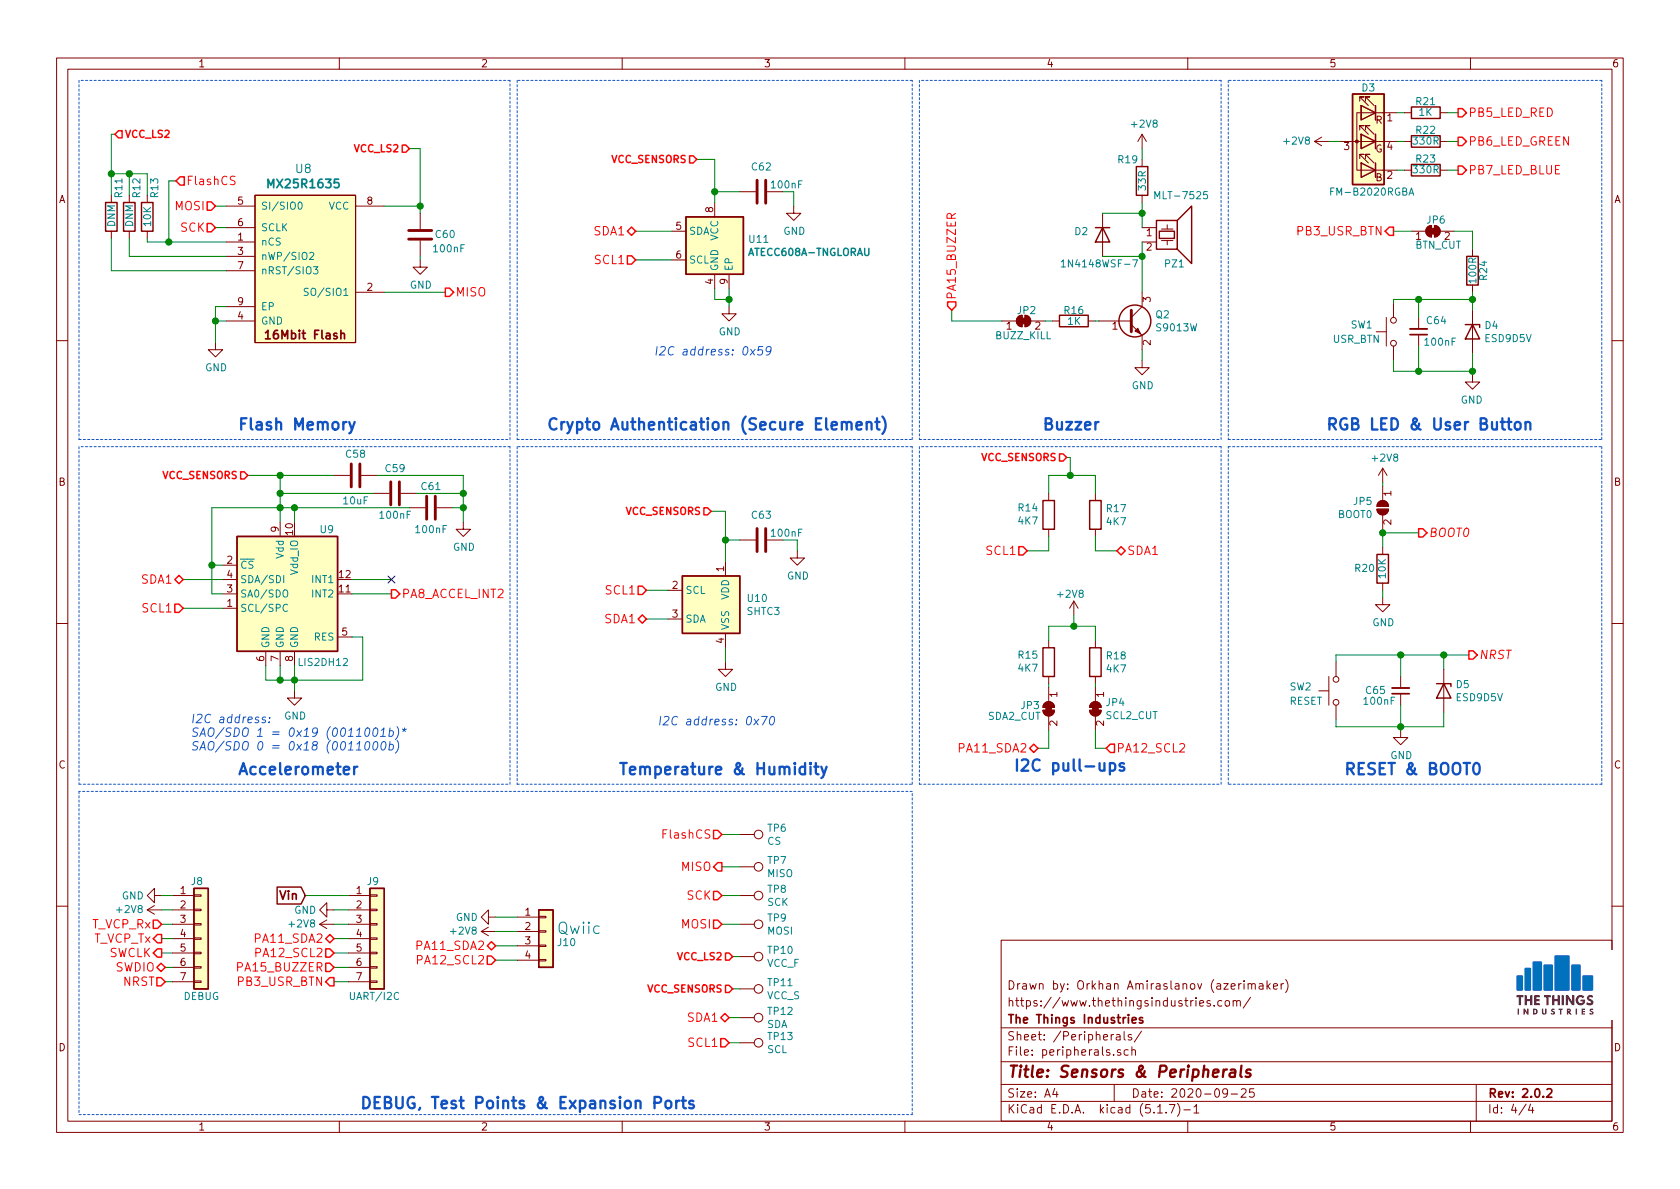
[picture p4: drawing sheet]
EESchema Schematic File Version 4
EELAYER 30 0
EELAYER END
$Descr A4 11693 8268
encoding utf-8
Sheet 4 4
Title "Sensors & Peripherals"
Date "2020-09-25"
Rev "2.0.2"
Comp "The Things Industries"
Comment1 "https://www.thethingsindustries.com/"
Comment2 "Drawn by: Orkhan Amiraslanov (azerimaker)"
Comment3 ""
Comment4 ""
$EndDescr
Text HLabel 1725 3300 0    50   Input ~ 10
VCC_SENSORS
Text HLabel 2850 1025 0    50   Input ~ 10
VCC_LS2
Text HLabel 4950 3550 0    50   Input ~ 10
VCC_SENSORS
$Comp
L node-lib-v1:MX25R1635 U8
U 1 1
P 1775 1425
F 0 "U8" H 2112 1687 59  0000 C CNN
F 1 "MX25R1635" H 2112 1582 59  0000 C CNB
F 2 "node-lib-v1:FLASH_UFDFN-8-MX25R1635F" H 1775 1425 59  0001 C CNN
F 3 "" H 1775 1425 59  0001 C CNN
F 4 "MX25R1635FZUIL0" H 1775 1425 50  0001 C CNN "MPN"
F 5 "https://www.digikey.com/short/zwbqjc" H 1775 1425 50  0001 C CNN "URL"
	1    1775 1425
	1    0    0    -1  
$EndComp
$Comp
L power:GND #PWR078
U 1 1
P 2050 4800
F 0 "#PWR078" H 2050 4550 50  0001 C CNN
F 1 "GND" H 2055 4627 50  0000 C CNN
F 2 "" H 2050 4800 50  0001 C CNN
F 3 "" H 2050 4800 50  0001 C CNN
	1    2050 4800
	1    0    0    -1  
$EndComp
Wire Wire Line
	1850 4625 1850 4725
Wire Wire Line
	1850 4725 1950 4725
Wire Wire Line
	2050 4725 2050 4800
Connection ~ 1950 4725
Wire Wire Line
	1950 4725 2050 4725
Wire Wire Line
	1950 4625 1950 4725
Wire Wire Line
	2050 4625 2050 4725
Connection ~ 2050 4725
Wire Wire Line
	2450 4425 2525 4425
Wire Wire Line
	2525 4425 2525 4725
Wire Wire Line
	2525 4725 2050 4725
$Comp
L Device:C C58
U 1 1
P 2475 3300
F 0 "C58" V 2325 3300 50  0000 C CNN
F 1 "10uF" V 2650 3300 50  0000 C CNN
F 2 "Capacitor_SMD:C_0603_1608Metric" H 2513 3150 50  0001 C CNN
F 3 "~" H 2475 3300 50  0001 C CNN
F 4 "JMK107ABJ106KA-T" V 2475 3300 50  0001 C CNN "MPN"
F 5 "C1608X5R0J106K080AB" H 2475 3300 50  0001 C CNN "DNM_MPN"
F 6 "https://lcsc.com/product-detail/Others_Taiyo-Yuden_JMK107ABJ106KA-T_Taiyo-Yuden-JMK107ABJ106KA-T_C319196.html" H 2475 3300 50  0001 C CNN "URL"
	1    2475 3300
	0    1    1    0   
$EndComp
$Comp
L Device:C C59
U 1 1
P 2750 3425
F 0 "C59" V 2575 3425 50  0000 C CNN
F 1 "100nF" V 2900 3425 50  0000 C CNN
F 2 "Capacitor_SMD:C_0402_1005Metric" H 2788 3275 50  0001 C CNN
F 3 "~" H 2750 3425 50  0001 C CNN
F 4 "CC0402KRX7R7BB104" H 2750 3425 50  0001 C CNN "MPN"
F 5 "https://lcsc.com/product-detail/Multilayer-Ceramic-Capacitors-MLCC-SMD-SMT_YAGEO-CC0402KRX7R7BB104_C60474.html" H 2750 3425 50  0001 C CNN "URL"
	1    2750 3425
	0    1    1    0   
$EndComp
$Comp
L Device:C C61
U 1 1
P 3000 3525
F 0 "C61" V 2850 3525 50  0000 C CNN
F 1 "100nF" V 3150 3525 50  0000 C CNN
F 2 "Capacitor_SMD:C_0402_1005Metric" H 3038 3375 50  0001 C CNN
F 3 "~" H 3000 3525 50  0001 C CNN
F 4 "CC0402KRX7R7BB104" H 3000 3525 50  0001 C CNN "MPN"
F 5 "https://lcsc.com/product-detail/Multilayer-Ceramic-Capacitors-MLCC-SMD-SMT_YAGEO-CC0402KRX7R7BB104_C60474.html" H 3000 3525 50  0001 C CNN "URL"
	1    3000 3525
	0    1    1    0   
$EndComp
Wire Wire Line
	1725 3300 1950 3300
Wire Wire Line
	2325 3300 1950 3300
Connection ~ 1950 3300
Wire Wire Line
	1950 3300 1950 3425
Wire Wire Line
	2600 3425 1950 3425
Connection ~ 1950 3425
Wire Wire Line
	1950 3425 1950 3525
Wire Wire Line
	2850 3525 2050 3525
Connection ~ 1950 3525
Wire Wire Line
	1950 3525 1950 3625
Wire Wire Line
	2050 3625 2050 3525
Connection ~ 2050 3525
Wire Wire Line
	2050 3525 1950 3525
$Comp
L power:GND #PWR082
U 1 1
P 3225 3625
F 0 "#PWR082" H 3225 3375 50  0001 C CNN
F 1 "GND" H 3230 3452 50  0000 C CNN
F 2 "" H 3225 3625 50  0001 C CNN
F 3 "" H 3225 3625 50  0001 C CNN
	1    3225 3625
	1    0    0    -1  
$EndComp
Wire Wire Line
	2625 3300 3225 3300
Wire Wire Line
	3225 3300 3225 3425
Wire Wire Line
	2900 3425 3225 3425
Connection ~ 3225 3425
Wire Wire Line
	3225 3425 3225 3525
Wire Wire Line
	3150 3525 3225 3525
Connection ~ 3225 3525
Wire Wire Line
	3225 3525 3225 3625
Wire Wire Line
	1550 3925 1475 3925
Wire Wire Line
	1475 3925 1475 3525
Wire Wire Line
	1475 3525 1950 3525
Wire Wire Line
	1550 4225 1275 4225
Wire Wire Line
	1550 4025 1275 4025
Wire Wire Line
	2450 4125 2725 4125
Text Notes 1325 5225 0    59   Italic 0
I2C address:\nSAO/SDO 1 = 0x19 (0011001b)*\nSAO/SDO 0 = 0x18 (0011000b)
Wire Wire Line
	1550 4125 1475 4125
Wire Wire Line
	1475 4125 1475 3925
Connection ~ 1475 3925
Wire Notes Line
	550  3100 550  5450
Wire Notes Line
	550  5450 3550 5450
Wire Notes Line
	3550 5450 3550 3100
Wire Notes Line
	3550 3100 550  3100
Text Notes 1650 5400 0    79   ~ 16
Accelerometer
Text HLabel 2725 4125 2    59   Output ~ 0
PA8_ACCEL_INT2
$Comp
L Device:C C60
U 1 1
P 2925 1625
F 0 "C60" H 2750 1625 50  0000 C CNN
F 1 "100nF" H 2725 1725 50  0000 C CNN
F 2 "Capacitor_SMD:C_0402_1005Metric" H 2963 1475 50  0001 C CNN
F 3 "~" H 2925 1625 50  0001 C CNN
F 4 "CC0402KRX7R7BB104" H 2925 1625 50  0001 C CNN "MPN"
F 5 "https://lcsc.com/product-detail/Multilayer-Ceramic-Capacitors-MLCC-SMD-SMT_YAGEO-CC0402KRX7R7BB104_C60474.html" H 2925 1625 50  0001 C CNN "URL"
	1    2925 1625
	-1   0    0    1   
$EndComp
$Comp
L power:GND #PWR081
U 1 1
P 2925 1800
F 0 "#PWR081" H 2925 1550 50  0001 C CNN
F 1 "GND" H 2930 1627 50  0000 C CNN
F 2 "" H 2925 1800 50  0001 C CNN
F 3 "" H 2925 1800 50  0001 C CNN
	1    2925 1800
	1    0    0    -1  
$EndComp
Wire Wire Line
	2925 1775 2925 1800
$Comp
L power:GND #PWR077
U 1 1
P 1500 2375
F 0 "#PWR077" H 1500 2125 50  0001 C CNN
F 1 "GND" H 1505 2202 50  0000 C CNN
F 2 "" H 1500 2375 50  0001 C CNN
F 3 "" H 1500 2375 50  0001 C CNN
	1    1500 2375
	1    0    0    -1  
$EndComp
Wire Wire Line
	2925 1025 2925 1425
Connection ~ 2925 1425
Wire Wire Line
	2925 1425 2925 1475
Wire Wire Line
	1575 2225 1500 2225
Wire Wire Line
	1500 2225 1500 2375
Wire Wire Line
	1575 1425 1500 1425
Wire Wire Line
	1575 1575 1500 1575
$Comp
L Device:R R12
U 1 1
P 900 1500
F 0 "R12" V 950 1625 50  0000 L CNN
F 1 "DNM" V 900 1425 50  0000 L CNN
F 2 "Resistor_SMD:R_0402_1005Metric" V 830 1500 50  0001 C CNN
F 3 "~" H 900 1500 50  0001 C CNN
F 4 "DNM" H 900 1500 50  0001 C CNN "MPN"
F 5 "~" H 900 1500 50  0001 C CNN "URL"
	1    900  1500
	1    0    0    -1  
$EndComp
$Comp
L Device:R R11
U 1 1
P 775 1500
F 0 "R11" V 825 1625 50  0000 L CNN
F 1 "DNM" V 775 1425 50  0000 L CNN
F 2 "Resistor_SMD:R_0402_1005Metric" V 705 1500 50  0001 C CNN
F 3 "~" H 775 1500 50  0001 C CNN
F 4 "DNM" H 775 1500 50  0001 C CNN "MPN"
F 5 "~" H 775 1500 50  0001 C CNN "URL"
	1    775  1500
	1    0    0    -1  
$EndComp
Text HLabel 800  925  2    50   Input ~ 10
VCC_LS2
Wire Wire Line
	775  1200 775  1350
Wire Wire Line
	900  1350 900  1200
Connection ~ 900  1200
Wire Wire Line
	900  1200 775  1200
Wire Wire Line
	1025 1350 1025 1200
Wire Wire Line
	1025 1200 900  1200
Wire Wire Line
	1025 1675 1025 1650
Wire Wire Line
	900  1775 900  1650
Wire Wire Line
	900  1775 1575 1775
Wire Wire Line
	775  1875 775  1650
Wire Wire Line
	775  1875 1575 1875
Text HLabel 1500 1425 0    59   Input ~ 0
MOSI
Text HLabel 1500 1575 0    59   Input ~ 0
SCK
Wire Notes Line
	550  3050 3550 3050
Wire Notes Line
	3550 3050 3550 550 
Wire Notes Line
	3550 550  550  550 
Wire Notes Line
	550  550  550  3050
Text Notes 1650 3000 0    79   ~ 16
Flash Memory
Wire Wire Line
	2675 1425 2925 1425
Text HLabel 3100 2025 2    59   Output ~ 0
MISO
Wire Wire Line
	1575 2125 1500 2125
Wire Wire Line
	1500 2125 1500 2225
Connection ~ 1500 2225
Wire Wire Line
	2850 1025 2925 1025
$Comp
L Device:C C62
U 1 1
P 5300 1325
F 0 "C62" V 5125 1325 50  0000 C CNN
F 1 "100nF" V 5250 1500 50  0000 C CNN
F 2 "Capacitor_SMD:C_0402_1005Metric" H 5338 1175 50  0001 C CNN
F 3 "~" H 5300 1325 50  0001 C CNN
F 4 "CC0402KRX7R7BB104" H 5300 1325 50  0001 C CNN "MPN"
F 5 "https://lcsc.com/product-detail/Multilayer-Ceramic-Capacitors-MLCC-SMD-SMT_YAGEO-CC0402KRX7R7BB104_C60474.html" H 5300 1325 50  0001 C CNN "URL"
	1    5300 1325
	0    1    1    0   
$EndComp
$Comp
L power:GND #PWR086
U 1 1
P 5075 2125
F 0 "#PWR086" H 5075 1875 50  0001 C CNN
F 1 "GND" H 5080 1952 50  0000 C CNN
F 2 "" H 5075 2125 50  0001 C CNN
F 3 "" H 5075 2125 50  0001 C CNN
	1    5075 2125
	1    0    0    -1  
$EndComp
$Comp
L power:GND #PWR087
U 1 1
P 5525 1425
F 0 "#PWR087" H 5525 1175 50  0001 C CNN
F 1 "GND" H 5530 1252 50  0000 C CNN
F 2 "" H 5525 1425 50  0001 C CNN
F 3 "" H 5525 1425 50  0001 C CNN
	1    5525 1425
	1    0    0    -1  
$EndComp
Wire Wire Line
	5075 2000 5075 2075
Wire Wire Line
	4975 2000 4975 2075
Wire Wire Line
	4975 2075 5075 2075
Connection ~ 5075 2075
Wire Wire Line
	5075 2075 5075 2125
Wire Wire Line
	5450 1325 5525 1325
Wire Wire Line
	5525 1325 5525 1425
Wire Wire Line
	4975 1100 4975 1325
Wire Wire Line
	5150 1325 4975 1325
Connection ~ 4975 1325
Wire Wire Line
	4975 1325 4975 1400
$Comp
L Security:ATECC608A-MAHDA U11
U 1 1
P 4975 1700
F 0 "U11" H 4745 1746 50  0000 R CNN
F 1 "ATECC608A-TNGLORAU" H 4745 1655 50  0000 R CNB
F 2 "Package_DFN_QFN:DFN-8-1EP_3x2mm_P0.5mm_EP1.3x1.5mm" H 4975 1700 50  0001 C CNN
F 3 "http://ww1.microchip.com/downloads/en/DeviceDoc/ATECC608A-CryptoAuthentication-Device-Summary-Data-Sheet-DS40001977B.pdf" H 5125 1950 50  0001 C CNN
F 4 "ATECC608A-TNGLORAU-B" H 4975 1700 50  0001 C CNN "MPN"
F 5 "https://www.microchip.com/wwwproducts/en/ATECC608A-TNGLORA" H 4975 1700 50  0001 C CNN "URL"
	1    4975 1700
	-1   0    0    -1  
$EndComp
Wire Notes Line
	3600 550  3600 3050
Wire Notes Line
	3600 3050 6350 3050
Wire Notes Line
	6350 3050 6350 550 
Wire Notes Line
	6350 550  3600 550 
Text Notes 3800 3000 0    79   ~ 16
Crypto Authentication (Secure Element)
Text Notes 9225 3000 0    79   ~ 16
RGB LED & User Button
Text Notes 7250 3000 0    79   ~ 16
Buzzer
$Comp
L Diode:1N4148WS D2
U 1 1
P 7675 1625
F 0 "D2" V 7650 1825 50  0000 R CNN
F 1 "1N4148WSF-7" V 7875 1925 50  0000 R CNN
F 2 "Diode_SMD:D_SOD-323F" H 7675 1450 50  0001 C CNN
F 3 "" H 7675 1625 50  0001 C CNN
F 4 "1N4148WSF-7" V 7675 1625 50  0001 C CNN "MPN"
F 5 "https://lcsc.com/product-detail/Switching-Diode_Diodes-Incorporated-1N4148WSF-7_C119617.html" H 7675 1625 50  0001 C CNN "URL"
	1    7675 1625
	0    -1   1    0   
$EndComp
$Comp
L Transistor_BJT:2SC4213 Q2
U 1 1
P 7850 2225
F 0 "Q2" H 8040 2271 50  0000 L CNN
F 1 "S9013W" H 8040 2180 50  0000 L CNN
F 2 "Package_TO_SOT_SMD:SOT-323_SC-70" H 8050 2150 50  0001 L CIN
F 3 "" H 7850 2225 50  0001 L CNN
F 4 "S9013W" H 7850 2225 50  0001 C CNN "MPN"
F 5 "https://lcsc.com/product-detail/Transistors-NPN-PNP_Changjiang-Electronics-Tech-CJ-S9013W_C37634.html" H 7850 2225 50  0001 C CNN "URL"
	1    7850 2225
	1    0    0    -1  
$EndComp
Wire Wire Line
	7675 1475 7950 1475
Wire Wire Line
	7950 1475 7950 1575
Wire Wire Line
	7675 1775 7950 1775
Wire Wire Line
	7950 1675 7950 1775
Connection ~ 7950 1775
Wire Wire Line
	7950 1775 7950 2025
$Comp
L power:GND #PWR091
U 1 1
P 7950 2500
F 0 "#PWR091" H 7950 2250 50  0001 C CNN
F 1 "GND" H 7955 2327 50  0000 C CNN
F 2 "" H 7950 2500 50  0001 C CNN
F 3 "" H 7950 2500 50  0001 C CNN
	1    7950 2500
	1    0    0    -1  
$EndComp
Wire Wire Line
	7950 2425 7950 2500
Wire Wire Line
	7625 2225 7650 2225
Text HLabel 6625 2150 1    59   Input ~ 0
PA15_BUZZER
Wire Notes Line
	6400 550  6400 3050
Wire Notes Line
	6400 3050 8500 3050
Wire Notes Line
	8500 3050 8500 550 
Wire Notes Line
	8500 550  6400 550 
Wire Notes Line
	8550 550  8550 3050
Wire Notes Line
	8550 3050 11150 3050
Wire Notes Line
	11150 3050 11150 550 
Wire Notes Line
	11150 550  8550 550 
$Comp
L Switch:SW_Push SW1
U 1 1
P 9700 2300
F 0 "SW1" V 9650 2600 50  0000 R CNN
F 1 "USR_BTN" V 9750 2725 50  0000 R CNN
F 2 "node-lib-v1:PushButton_UK-B0234-SP25Y" H 9700 2500 50  0001 C CNN
F 3 "~" H 9700 2500 50  0001 C CNN
F 4 "TS-1187A-C-H-B" H 9700 2300 50  0001 C CNN "MPN"
F 5 "https://lcsc.com/product-detail/Tactile-Switches_XKB-Connectivity-TS-1187A-C-H-B_C528025.html" H 9700 2300 50  0001 C CNN "URL"
	1    9700 2300
	0    -1   1    0   
$EndComp
Text HLabel 9700 1600 0    59   Output ~ 0
PB3_USR_BTN
$Comp
L power:GND #PWR096
U 1 1
P 10250 2600
F 0 "#PWR096" H 10250 2350 50  0001 C CNN
F 1 "GND" H 10255 2427 50  0000 C CNN
F 2 "" H 10250 2600 50  0001 C CNN
F 3 "" H 10250 2600 50  0001 C CNN
	1    10250 2600
	-1   0    0    -1  
$EndComp
Text Notes 4550 2475 0    59   Italic 0
I2C address: 0x59
$Comp
L Sensor_Humidity:SHTC3 U10
U 1 1
P 4950 4200
F 0 "U10" H 5194 4246 50  0000 L CNN
F 1 "SHTC3" H 5194 4155 50  0000 L CNN
F 2 "node-lib-v1:Sensirion_DFN-4-1EP_2x2mm_P1mm_EP0.7x1.6mm" H 5150 3850 50  0001 C CNN
F 3 "https://www.sensirion.com/fileadmin/user_upload/customers/sensirion/Dokumente/0_Datasheets/Humidity/Sensirion_Humidity_Sensors_SHTC3_Datasheet.pdf" H 4650 4650 50  0001 C CNN
F 4 "SHTC3" H 4950 4200 50  0001 C CNN "MPN"
F 5 "https://lcsc.com/product-detail/Temperature-Humidity-Sensors_Sensirion-SHTC3_C194656.html" H 4950 4200 50  0001 C CNN "URL"
	1    4950 4200
	1    0    0    -1  
$EndComp
$Comp
L Device:C C63
U 1 1
P 5300 3750
F 0 "C63" V 5125 3750 50  0000 C CNN
F 1 "100nF" V 5250 3925 50  0000 C CNN
F 2 "Capacitor_SMD:C_0402_1005Metric" H 5338 3600 50  0001 C CNN
F 3 "~" H 5300 3750 50  0001 C CNN
F 4 "CC0402KRX7R7BB104" H 5300 3750 50  0001 C CNN "MPN"
F 5 "https://lcsc.com/product-detail/Multilayer-Ceramic-Capacitors-MLCC-SMD-SMT_YAGEO-CC0402KRX7R7BB104_C60474.html" H 5300 3750 50  0001 C CNN "URL"
	1    5300 3750
	0    1    1    0   
$EndComp
$Comp
L power:GND #PWR088
U 1 1
P 5550 3825
F 0 "#PWR088" H 5550 3575 50  0001 C CNN
F 1 "GND" H 5555 3652 50  0000 C CNN
F 2 "" H 5550 3825 50  0001 C CNN
F 3 "" H 5550 3825 50  0001 C CNN
	1    5550 3825
	1    0    0    -1  
$EndComp
Wire Wire Line
	5450 3750 5550 3750
Wire Wire Line
	5550 3750 5550 3825
Wire Wire Line
	4950 3550 5050 3550
Wire Wire Line
	5050 3550 5050 3750
Wire Wire Line
	5150 3750 5050 3750
Connection ~ 5050 3750
Wire Wire Line
	5050 3750 5050 3900
Wire Wire Line
	4650 4100 4500 4100
Wire Wire Line
	4500 4300 4650 4300
$Comp
L power:GND #PWR085
U 1 1
P 5050 4600
F 0 "#PWR085" H 5050 4350 50  0001 C CNN
F 1 "GND" H 5055 4427 50  0000 C CNN
F 2 "" H 5050 4600 50  0001 C CNN
F 3 "" H 5050 4600 50  0001 C CNN
	1    5050 4600
	1    0    0    -1  
$EndComp
Wire Wire Line
	5050 4500 5050 4600
Text Notes 4300 5400 0    79   ~ 16
Temperature & Humidity
Text Notes 4575 5050 0    59   Italic 0
I2C address: 0x70
Wire Notes Line
	3600 5450 6350 5450
Wire Notes Line
	6350 5450 6350 3100
Wire Notes Line
	6350 3100 3600 3100
Wire Notes Line
	3600 3100 3600 5450
Wire Wire Line
	4425 1800 4675 1800
Wire Wire Line
	4850 1100 4975 1100
Wire Wire Line
	4425 1600 4675 1600
Wire Wire Line
	7625 5200 7700 5200
Wire Wire Line
	7625 5075 7625 5200
Wire Wire Line
	7300 5200 7225 5200
Wire Wire Line
	7300 5075 7300 5200
Wire Wire Line
	7625 3725 7625 3825
Wire Wire Line
	7300 3725 7300 3825
Connection ~ 7450 3300
Wire Wire Line
	7300 3300 7300 3425
Wire Wire Line
	7450 3300 7300 3300
Wire Wire Line
	7625 3300 7625 3425
Wire Wire Line
	7450 3300 7625 3300
Wire Wire Line
	7450 3175 7450 3300
Wire Wire Line
	7425 3175 7450 3175
Text Notes 7050 5375 0    79   ~ 16
I2C pull-ups
Text HLabel 7425 3175 0    50   Input ~ 10
VCC_SENSORS
$Comp
L Device:R R17
U 1 1
P 7625 3575
F 0 "R17" H 7695 3621 50  0000 L CNN
F 1 "4K7" H 7695 3530 50  0000 L CNN
F 2 "Resistor_SMD:R_0402_1005Metric" V 7555 3575 50  0001 C CNN
F 3 "~" H 7625 3575 50  0001 C CNN
F 4 "AC0402FR-074K7L" H 7625 3575 50  0001 C CNN "MPN"
F 5 "https://lcsc.com/product-detail/Chip-Resistor-Surface-Mount_YAGEO-AC0402FR-074K7L_C174364.html" H 7625 3575 50  0001 C CNN "URL"
	1    7625 3575
	1    0    0    -1  
$EndComp
$Comp
L Device:R R14
U 1 1
P 7300 3575
F 0 "R14" H 7231 3529 50  0000 R CNN
F 1 "4K7" H 7231 3620 50  0000 R CNN
F 2 "Resistor_SMD:R_0402_1005Metric" V 7230 3575 50  0001 C CNN
F 3 "~" H 7300 3575 50  0001 C CNN
F 4 "AC0402FR-074K7L" H 7300 3575 50  0001 C CNN "MPN"
F 5 "https://lcsc.com/product-detail/Chip-Resistor-Surface-Mount_YAGEO-AC0402FR-074K7L_C174364.html" H 7300 3575 50  0001 C CNN "URL"
	1    7300 3575
	1    0    0    1   
$EndComp
Text Notes 2500 7725 0    79   ~ 16
DEBUG, Test Points & Expansion Ports
Text HLabel 1225 1250 2    59   Input ~ 0
FlashCS
$Comp
L Device:R R13
U 1 1
P 1025 1500
F 0 "R13" V 1075 1625 50  0000 L CNN
F 1 "10K" V 1025 1425 50  0000 L CNN
F 2 "Resistor_SMD:R_0402_1005Metric" V 955 1500 50  0001 C CNN
F 3 "~" H 1025 1500 50  0001 C CNN
F 4 "AC0402JR-0710KL" H 1025 1500 50  0001 C CNN "MPN"
F 5 "https://lcsc.com/product-detail/Chip-Resistor-Surface-Mount_YAGEO-AC0402JR-0710KL_C144731.html" H 1025 1500 50  0001 C CNN "URL"
	1    1025 1500
	1    0    0    -1  
$EndComp
Wire Wire Line
	2325 6525 2425 6525
$Comp
L Device:R R?
U 1 1
P 9625 3950
AR Path="/5EA70AC3/5F55B9BC" Ref="R?"  Part="1" 
AR Path="/5EB1DE63/5F55B9BC" Ref="R20"  Part="1" 
F 0 "R20" H 9750 3950 50  0000 C CNN
F 1 "10K" V 9625 3950 50  0000 C CNN
F 2 "Inductor_SMD:L_0402_1005Metric" V 9555 3950 50  0001 C CNN
F 3 "~" H 9625 3950 50  0001 C CNN
F 4 "AC0402JR-0710KL" H 9625 3950 50  0001 C CNN "MPN"
F 5 "https://lcsc.com/product-detail/Chip-Resistor-Surface-Mount_YAGEO-AC0402JR-0710KL_C144731.html" H 9625 3950 50  0001 C CNN "URL"
	1    9625 3950
	-1   0    0    1   
$EndComp
Wire Wire Line
	9625 3700 9875 3700
$Comp
L power:GND #PWR?
U 1 1
P 9625 4150
AR Path="/5EA70AC3/5F55B9C6" Ref="#PWR?"  Part="1" 
AR Path="/5EB1DE63/5F55B9C6" Ref="#PWR094"  Part="1" 
F 0 "#PWR094" H 9625 3900 50  0001 C CNN
F 1 "GND" H 9630 3977 50  0000 C CNN
F 2 "" H 9625 4150 50  0001 C CNN
F 3 "" H 9625 4150 50  0001 C CNN
	1    9625 4150
	1    0    0    -1  
$EndComp
Wire Wire Line
	9625 4100 9625 4150
$Comp
L power:GND #PWR?
U 1 1
P 9750 5075
AR Path="/5EA70AC3/5F55B9CD" Ref="#PWR?"  Part="1" 
AR Path="/5EB1DE63/5F55B9CD" Ref="#PWR095"  Part="1" 
F 0 "#PWR095" H 9750 4825 50  0001 C CNN
F 1 "GND" H 9755 4902 50  0000 C CNN
F 2 "" H 9750 5075 50  0001 C CNN
F 3 "" H 9750 5075 50  0001 C CNN
	1    9750 5075
	1    0    0    -1  
$EndComp
Wire Wire Line
	10050 4950 10050 5050
Wire Wire Line
	9750 5050 9750 5075
Wire Wire Line
	9750 4900 9750 5050
Wire Wire Line
	9750 4700 9750 4550
Wire Wire Line
	9750 4550 10050 4550
Connection ~ 10050 4550
Text Notes 9350 5400 0    79   ~ 16
RESET & BOOT0
$Comp
L Device:C_Small C?
U 1 1
P 9750 4800
AR Path="/5EA70AC3/5F55B9DD" Ref="C?"  Part="1" 
AR Path="/5EB1DE63/5F55B9DD" Ref="C65"  Part="1" 
F 0 "C65" H 9575 4800 50  0000 C CNN
F 1 "100nF" H 9600 4875 50  0000 C CNN
F 2 "Capacitor_SMD:C_0402_1005Metric" H 9750 4800 50  0001 C CNN
F 3 "~" H 9750 4800 50  0001 C CNN
F 4 "CC0402KRX7R7BB104" H 9750 4800 50  0001 C CNN "MPN"
F 5 "https://lcsc.com/product-detail/Multilayer-Ceramic-Capacitors-MLCC-SMD-SMT_YAGEO-CC0402KRX7R7BB104_C60474.html" H 9750 4800 50  0001 C CNN "URL"
	1    9750 4800
	1    0    0    1   
$EndComp
$Comp
L Switch:SW_Push SW?
U 1 1
P 9300 4800
AR Path="/5EA70AC3/5F55B9E4" Ref="SW?"  Part="1" 
AR Path="/5EB1DE63/5F55B9E4" Ref="SW2"  Part="1" 
F 0 "SW2" V 9325 5125 50  0000 R CNN
F 1 "RESET" V 9225 5125 50  0000 R CNN
F 2 "node-lib-v1:SW_SPST_SKSHABE010" H 9300 5000 50  0001 C CNN
F 3 "~" H 9300 5000 50  0001 C CNN
F 4 "SKSHABE010" V 9300 4800 50  0001 C CNN "MPN"
F 5 "https://lcsc.com/product-detail/Tactile-Switches_ALPS-Electric-SKSHABE010_C255507.html" H 9300 4800 50  0001 C CNN "URL"
	1    9300 4800
	0    -1   -1   0   
$EndComp
Wire Wire Line
	9300 4600 9300 4550
Wire Wire Line
	9300 4550 9750 4550
Connection ~ 9750 4550
Wire Wire Line
	9300 5000 9300 5050
Wire Wire Line
	9300 5050 9750 5050
Connection ~ 9750 5050
Wire Wire Line
	9750 5050 10050 5050
Text HLabel 10225 4550 2    59   Output Italic 0
NRST
Wire Wire Line
	10225 4550 10050 4550
Wire Wire Line
	10050 4650 10050 4550
Text HLabel 9875 3700 2    59   Output Italic 0
BOOT0
$Comp
L Jumper:SolderJumper_2_Open JP?
U 1 1
P 9625 3525
AR Path="/5EA70AC3/5F563D3C" Ref="JP?"  Part="1" 
AR Path="/5EB1DE63/5F563D3C" Ref="JP5"  Part="1" 
F 0 "JP5" V 9579 3593 50  0000 L CNN
F 1 "BOOT0" V 9670 3593 50  0000 L CNN
F 2 "Connector_PinHeader_1.27mm:PinHeader_1x02_P1.27mm_Vertical" H 9625 3525 50  0001 C CNN
F 3 "~" H 9625 3525 50  0001 C CNN
F 4 "~" H 9625 3525 50  0001 C CNN "MPN"
F 5 "~" H 9625 3525 50  0001 C CNN "URL"
	1    9625 3525
	0    -1   1    0   
$EndComp
Wire Wire Line
	9625 3700 9625 3800
$Comp
L power:+2V8 #PWR093
U 1 1
P 9625 3350
F 0 "#PWR093" H 9625 3200 50  0001 C CNN
F 1 "+2V8" H 9640 3523 50  0000 C CNN
F 2 "" H 9625 3350 50  0001 C CNN
F 3 "" H 9625 3350 50  0001 C CNN
	1    9625 3350
	1    0    0    -1  
$EndComp
Wire Wire Line
	9625 3350 9625 3375
Wire Wire Line
	9625 3675 9625 3700
Connection ~ 9625 3700
Wire Notes Line
	6400 3100 6400 5450
Wire Notes Line
	6400 5450 8500 5450
Wire Notes Line
	8500 5450 8500 3100
Wire Notes Line
	8500 3100 6400 3100
Wire Notes Line
	11150 3100 11150 5450
Wire Notes Line
	11150 5450 8550 5450
Wire Notes Line
	8550 5450 8550 3100
Wire Notes Line
	8550 3100 11150 3100
$Comp
L power:+2V8 #PWR090
U 1 1
P 7950 1025
F 0 "#PWR090" H 7950 875 50  0001 C CNN
F 1 "+2V8" H 7965 1198 50  0000 C CNN
F 2 "" H 7950 1025 50  0001 C CNN
F 3 "" H 7950 1025 50  0001 C CNN
	1    7950 1025
	1    0    0    -1  
$EndComp
$Comp
L power:+2V8 #PWR076
U 1 1
P 1125 6325
F 0 "#PWR076" H 1125 6175 50  0001 C CNN
F 1 "+2V8" V 1125 6550 50  0000 C CNN
F 2 "" H 1125 6325 50  0001 C CNN
F 3 "" H 1125 6325 50  0001 C CNN
	1    1125 6325
	0    -1   -1   0   
$EndComp
Text HLabel 1125 6525 0    59   Output ~ 0
T_VCP_Tx
Text HLabel 1125 6425 0    59   Input ~ 0
T_VCP_Rx
Wire Notes Line
	550  5500 550  7750
Wire Notes Line
	550  7750 6350 7750
Wire Notes Line
	6350 7750 6350 5500
Wire Notes Line
	6350 5500 550  5500
Wire Wire Line
	2425 6625 2325 6625
$Comp
L power:GND #PWR083
U 1 1
P 3450 6375
F 0 "#PWR083" H 3450 6125 50  0001 C CNN
F 1 "GND" V 3450 6175 50  0000 C CNN
F 2 "" H 3450 6375 50  0001 C CNN
F 3 "" H 3450 6375 50  0001 C CNN
	1    3450 6375
	0    1    1    0   
$EndComp
Wire Wire Line
	3450 6675 3600 6675
Wire Wire Line
	3600 6575 3450 6575
Wire Wire Line
	3450 6375 3600 6375
$Comp
L Device:R R19
U 1 1
P 7950 1250
F 0 "R19" H 7850 1400 50  0000 C CNN
F 1 "33R" V 7950 1250 50  0000 C CNN
F 2 "Resistor_SMD:R_0402_1005Metric" V 7880 1250 50  0001 C CNN
F 3 "~" H 7950 1250 50  0001 C CNN
F 4 "AC0402JR-0733RL" H 7950 1250 50  0001 C CNN "MPN"
F 5 "https://lcsc.com/product-detail/_AC0402JR-0733RL_C144713.html" H 7950 1250 50  0001 C CNN "URL"
	1    7950 1250
	1    0    0    -1  
$EndComp
Wire Wire Line
	7950 1400 7950 1475
Connection ~ 7950 1475
Wire Wire Line
	7950 1100 7950 1025
$Comp
L Device:Speaker_Crystal PZ1
U 1 1
P 8150 1575
F 0 "PZ1" H 8100 1325 50  0000 L CNN
F 1 "MLT-7525" H 8025 1800 50  0000 L CNN
F 2 "node-lib-v1:Buzzer_MLT-7525" H 8115 1525 50  0001 C CNN
F 3 "~" H 8115 1525 50  0001 C CNN
F 4 "MLT-7525" H 8150 1575 50  0001 C CNN "MPN"
F 5 "https://lcsc.com/product-detail/Buzzers_Jiangsu-Huaneng-Elec-MLT-7525_C95299.html" H 8150 1575 50  0001 C CNN "URL"
	1    8150 1575
	1    0    0    -1  
$EndComp
$Comp
L Device:R R24
U 1 1
P 10250 1875
F 0 "R24" V 10325 1950 50  0000 R CNN
F 1 "100R" V 10250 1975 50  0000 R CNN
F 2 "Resistor_SMD:R_0402_1005Metric" V 10180 1875 50  0001 C CNN
F 3 "~" H 10250 1875 50  0001 C CNN
F 4 "RC0402FR-07100RL" H 10250 1875 50  0001 C CNN "MPN"
F 5 "https://lcsc.com/product-detail/Chip-Resistor-Surface-Mount_YAGEO-RC0402FR-07100RL_C106232.html" H 10250 1875 50  0001 C CNN "URL"
	1    10250 1875
	1    0    0    -1  
$EndComp
$Comp
L Device:C_Small C?
U 1 1
P 9875 2300
AR Path="/5EA70AC3/5F6EDA32" Ref="C?"  Part="1" 
AR Path="/5EB1DE63/5F6EDA32" Ref="C64"  Part="1" 
F 0 "C64" H 9750 2225 50  0000 C CNN
F 1 "100nF" H 9725 2375 50  0000 C CNN
F 2 "Capacitor_SMD:C_0402_1005Metric" H 9875 2300 50  0001 C CNN
F 3 "~" H 9875 2300 50  0001 C CNN
F 4 "CC0402KRX7R7BB104" H 9875 2300 50  0001 C CNN "MPN"
F 5 "https://lcsc.com/product-detail/Multilayer-Ceramic-Capacitors-MLCC-SMD-SMT_YAGEO-CC0402KRX7R7BB104_C60474.html" H 9875 2300 50  0001 C CNN "URL"
	1    9875 2300
	-1   0    0    1   
$EndComp
Wire Wire Line
	800  925  775  925 
Wire Wire Line
	775  925  775  1200
Connection ~ 775  1200
Wire Wire Line
	1025 1675 1175 1675
Wire Wire Line
	1225 1250 1175 1250
Wire Wire Line
	1175 1250 1175 1675
Connection ~ 1175 1675
Wire Wire Line
	1175 1675 1575 1675
$Comp
L Device:R R16
U 1 1
P 7475 2225
F 0 "R16" V 7400 2300 50  0000 R CNN
F 1 "1K" V 7475 2275 50  0000 R CNN
F 2 "Resistor_SMD:R_0402_1005Metric" V 7405 2225 50  0001 C CNN
F 3 "~" H 7475 2225 50  0001 C CNN
F 4 "RC0402FR-071KL" H 7475 2225 50  0001 C CNN "MPN"
F 5 "https://lcsc.com/product-detail/Chip-Resistor-Surface-Mount_1KR-1001-1_C106235.html" H 7475 2225 50  0001 C CNN "URL"
	1    7475 2225
	0    -1   1    0   
$EndComp
Text HLabel 4850 1100 0    50   Input ~ 10
VCC_SENSORS
Text HLabel 3450 6675 0    59   Input ~ 0
PA12_SCL2
Text HLabel 3450 6575 0    59   BiDi ~ 0
PA11_SDA2
Text HLabel 4500 4300 0    59   BiDi ~ 0
SDA1
Text HLabel 4500 4100 0    59   Input ~ 0
SCL1
Text HLabel 7225 5200 0    59   BiDi ~ 0
PA11_SDA2
Text HLabel 7700 5200 2    59   Input ~ 0
PA12_SCL2
Text HLabel 1275 4225 0    59   Input ~ 0
SCL1
Text HLabel 1275 4025 0    59   BiDi ~ 0
SDA1
Text HLabel 4425 1600 0    59   BiDi ~ 0
SDA1
Text HLabel 4425 1800 0    59   Input ~ 0
SCL1
$Comp
L Jumper:SolderJumper_2_Bridged JP3
U 1 1
P 7300 4925
F 0 "JP3" V 7275 4725 50  0000 L CNN
F 1 "SDA2_CUT" V 7350 4500 50  0000 L CNN
F 2 "Jumper:SolderJumper-2_P1.3mm_Bridged2Bar_RoundedPad1.0x1.5mm" H 7300 4925 50  0001 C CNN
F 3 "~" H 7300 4925 50  0001 C CNN
F 4 "~" H 7300 4925 50  0001 C CNN "MPN"
F 5 "~" H 7300 4925 50  0001 C CNN "URL"
	1    7300 4925
	0    1    1    0   
$EndComp
$Comp
L Jumper:SolderJumper_2_Bridged JP4
U 1 1
P 7625 4925
F 0 "JP4" V 7579 4993 50  0000 L CNN
F 1 "SCL2_CUT" V 7670 4993 50  0000 L CNN
F 2 "Jumper:SolderJumper-2_P1.3mm_Bridged2Bar_RoundedPad1.0x1.5mm" H 7625 4925 50  0001 C CNN
F 3 "~" H 7625 4925 50  0001 C CNN
F 4 "~" H 7625 4925 50  0001 C CNN "MPN"
F 5 "~" H 7625 4925 50  0001 C CNN "URL"
	1    7625 4925
	0    1    1    0   
$EndComp
Wire Wire Line
	7475 4350 7625 4350
Wire Wire Line
	7475 4350 7300 4350
Connection ~ 7475 4350
Text HLabel 7150 3825 0    59   Input ~ 0
SCL1
Text HLabel 7775 3825 2    59   BiDi ~ 0
SDA1
$Comp
L Device:R R15
U 1 1
P 7300 4600
F 0 "R15" H 7231 4554 50  0000 R CNN
F 1 "4K7" H 7231 4645 50  0000 R CNN
F 2 "Resistor_SMD:R_0402_1005Metric" V 7230 4600 50  0001 C CNN
F 3 "~" H 7300 4600 50  0001 C CNN
F 4 "AC0402FR-074K7L" H 7300 4600 50  0001 C CNN "MPN"
F 5 "https://lcsc.com/product-detail/Chip-Resistor-Surface-Mount_YAGEO-AC0402FR-074K7L_C174364.html" H 7300 4600 50  0001 C CNN "URL"
	1    7300 4600
	1    0    0    1   
$EndComp
$Comp
L Device:R R18
U 1 1
P 7625 4600
F 0 "R18" H 7695 4646 50  0000 L CNN
F 1 "4K7" H 7695 4555 50  0000 L CNN
F 2 "Resistor_SMD:R_0402_1005Metric" V 7555 4600 50  0001 C CNN
F 3 "~" H 7625 4600 50  0001 C CNN
F 4 "AC0402FR-074K7L" H 7625 4600 50  0001 C CNN "MPN"
F 5 "https://lcsc.com/product-detail/Chip-Resistor-Surface-Mount_YAGEO-AC0402FR-074K7L_C174364.html" H 7625 4600 50  0001 C CNN "URL"
	1    7625 4600
	1    0    0    -1  
$EndComp
$Comp
L Device:R R22
U 1 1
P 9925 975
F 0 "R22" V 10000 1050 50  0000 R CNN
F 1 "330R" V 9925 1075 50  0000 R CNN
F 2 "Resistor_SMD:R_0402_1005Metric" V 9855 975 50  0001 C CNN
F 3 "~" H 9925 975 50  0001 C CNN
F 4 "AC0402FR-07330RL" H 9925 975 50  0001 C CNN "MPN"
F 5 "https://lcsc.com/product-detail/Chip-Resistor-Surface-Mount_YAGEO-AC0402FR-07330RL_C226996.html" H 9925 975 50  0001 C CNN "URL"
	1    9925 975 
	0    1    -1   0   
$EndComp
$Comp
L power:+2V8 #PWR092
U 1 1
P 9250 975
F 0 "#PWR092" H 9250 825 50  0001 C CNN
F 1 "+2V8" V 9250 1200 50  0000 C CNN
F 2 "" H 9250 975 50  0001 C CNN
F 3 "" H 9250 975 50  0001 C CNN
	1    9250 975 
	0    -1   -1   0   
$EndComp
$Comp
L Device:R R21
U 1 1
P 9925 775
F 0 "R21" V 10000 850 50  0000 R CNN
F 1 "1K" V 9925 825 50  0000 R CNN
F 2 "Resistor_SMD:R_0402_1005Metric" V 9855 775 50  0001 C CNN
F 3 "~" H 9925 775 50  0001 C CNN
F 4 "RC0402FR-071KL" H 9925 775 50  0001 C CNN "MPN"
F 5 "https://lcsc.com/product-detail/Chip-Resistor-Surface-Mount_1KR-1001-1_C106235.html" H 9925 775 50  0001 C CNN "URL"
	1    9925 775 
	0    1    -1   0   
$EndComp
$Comp
L node-lib-v1:FM-B2020RGBA D3
U 1 1
P 9525 975
F 0 "D3" H 9525 1350 50  0000 C CNN
F 1 "FM-B2020RGBA" H 9500 625 50  0000 C CNN
F 2 "LED_SMD:LED_Cree-PLCC4_2x2mm_CW" H 9525 925 50  0001 C CNN
F 3 "~" H 9525 925 50  0001 C CNN
F 4 "FM-B2020RGBA-HG" H 9525 975 50  0001 C CNN "MPN"
F 5 "https://lcsc.com/product-detail/Light-Emitting-Diodes-LED_Foshan-NationStar-Optoelectronics-FM-B2020RGBA-HG_C108793.html" H 9525 975 50  0001 C CNN "URL"
	1    9525 975 
	-1   0    0    -1  
$EndComp
$Comp
L Device:R R23
U 1 1
P 9925 1175
F 0 "R23" V 10000 1250 50  0000 R CNN
F 1 "330R" V 9925 1275 50  0000 R CNN
F 2 "Resistor_SMD:R_0402_1005Metric" V 9855 1175 50  0001 C CNN
F 3 "~" H 9925 1175 50  0001 C CNN
F 4 "AC0402FR-07330RL" H 9925 1175 50  0001 C CNN "MPN"
F 5 "https://lcsc.com/product-detail/Chip-Resistor-Surface-Mount_YAGEO-AC0402FR-07330RL_C226996.html" H 9925 1175 50  0001 C CNN "URL"
	1    9925 1175
	0    1    -1   0   
$EndComp
Wire Wire Line
	9250 975  9325 975 
Wire Wire Line
	9725 775  9775 775 
Wire Wire Line
	9775 975  9725 975 
Wire Wire Line
	9725 1175 9775 1175
Text HLabel 10150 775  2    59   Output ~ 0
PB5_LED_RED
Wire Wire Line
	10075 775  10150 775 
Text HLabel 10150 975  2    59   Output ~ 0
PB6_LED_GREEN
Wire Wire Line
	10150 975  10075 975 
Wire Wire Line
	10075 1175 10150 1175
Wire Wire Line
	7150 3825 7300 3825
Wire Wire Line
	7625 3825 7775 3825
$Comp
L Jumper:SolderJumper_2_Bridged JP6
U 1 1
P 9975 1600
F 0 "JP6" H 9925 1525 50  0000 L CNN
F 1 "BTN_CUT" H 9850 1700 50  0000 L CNN
F 2 "Jumper:SolderJumper-2_P1.3mm_Bridged2Bar_RoundedPad1.0x1.5mm" H 9975 1600 50  0001 C CNN
F 3 "~" H 9975 1600 50  0001 C CNN
F 4 "~" H 9975 1600 50  0001 C CNN "MPN"
F 5 "~" H 9975 1600 50  0001 C CNN "URL"
	1    9975 1600
	1    0    0    1   
$EndComp
Wire Wire Line
	9700 2500 9700 2575
$Comp
L Jumper:SolderJumper_2_Bridged JP2
U 1 1
P 7125 2225
F 0 "JP2" H 7075 2300 50  0000 L CNN
F 1 "BUZZ_KILL" H 6925 2125 50  0000 L CNN
F 2 "Jumper:SolderJumper-2_P1.3mm_Bridged2Bar_RoundedPad1.0x1.5mm" H 7125 2225 50  0001 C CNN
F 3 "~" H 7125 2225 50  0001 C CNN
F 4 "~" H 7125 2225 50  0001 C CNN "MPN"
F 5 "~" H 7125 2225 50  0001 C CNN "URL"
	1    7125 2225
	1    0    0    -1  
$EndComp
Wire Wire Line
	6625 2150 6625 2225
Wire Wire Line
	7275 2225 7325 2225
Wire Wire Line
	7300 4350 7300 4450
Wire Wire Line
	7625 4350 7625 4450
Wire Wire Line
	7625 4750 7625 4775
Wire Wire Line
	7300 4750 7300 4775
Wire Wire Line
	2675 2025 3100 2025
Text HLabel 5025 6025 0    59   Output ~ 0
MISO
Text HLabel 5025 6225 0    59   Input ~ 0
SCK
Text HLabel 5025 6425 0    59   Input ~ 0
MOSI
Text HLabel 5100 6875 0    50   Input ~ 10
VCC_SENSORS
Wire Wire Line
	5100 6875 5150 6875
Wire Wire Line
	5150 6650 5100 6650
Wire Wire Line
	5025 6425 5150 6425
Wire Wire Line
	5150 6225 5025 6225
Wire Wire Line
	5025 6025 5150 6025
Text HLabel 1125 6625 0    59   Output ~ 0
SWCLK
Text HLabel 1150 6725 0    59   BiDi ~ 0
SWDIO
Text HLabel 1150 6825 0    59   Input ~ 0
NRST
Wire Wire Line
	1125 6225 1200 6225
Wire Wire Line
	1200 6425 1125 6425
Wire Wire Line
	1125 6625 1200 6625
Wire Wire Line
	1200 6325 1125 6325
Wire Wire Line
	1150 6725 1200 6725
Wire Wire Line
	1150 6825 1200 6825
$Comp
L power:GND #PWR075
U 1 1
P 1125 6225
F 0 "#PWR075" H 1125 5975 50  0001 C CNN
F 1 "GND" V 1125 6025 50  0000 C CNN
F 2 "" H 1125 6225 50  0001 C CNN
F 3 "" H 1125 6225 50  0001 C CNN
	1    1125 6225
	0    1    1    0   
$EndComp
Wire Wire Line
	10250 2075 10250 2150
Wire Wire Line
	9700 2075 9700 2100
Wire Wire Line
	10250 2075 9875 2075
Wire Wire Line
	9875 2200 9875 2075
Connection ~ 9875 2075
Wire Wire Line
	9875 2075 9700 2075
Wire Wire Line
	9875 2400 9875 2575
Connection ~ 9875 2575
Wire Wire Line
	9875 2575 9700 2575
Wire Wire Line
	10250 2450 10250 2575
Connection ~ 10250 2575
Wire Wire Line
	10250 2575 9875 2575
Wire Wire Line
	10250 2575 10250 2600
Wire Wire Line
	2450 4025 2725 4025
NoConn ~ 2725 4025
$Comp
L power:+2V8 #PWR089
U 1 1
P 7475 4275
F 0 "#PWR089" H 7475 4125 50  0001 C CNN
F 1 "+2V8" H 7450 4425 50  0000 C CNN
F 2 "" H 7475 4275 50  0001 C CNN
F 3 "" H 7475 4275 50  0001 C CNN
	1    7475 4275
	1    0    0    -1  
$EndComp
Text HLabel 5100 6650 0    50   Input ~ 10
VCC_LS2
$Comp
L Device:D_Zener D4
U 1 1
P 10250 2300
F 0 "D4" V 10204 2380 50  0000 L CNN
F 1 "ESD9D5V" V 10295 2380 50  0000 L CNN
F 2 "Diode_SMD:D_SOD-923" H 10250 2300 50  0001 C CNN
F 3 "~" H 10250 2300 50  0001 C CNN
F 4 "Diode_SMD:D_SOD-923" V 10250 2300 50  0001 C CNN "MPN"
F 5 "https://lcsc.com/product-detail/TVS_Leiditech-ESD9D5V_C384848.html" H 10250 2300 50  0001 C CNN "URL"
	1    10250 2300
	0    1    1    0   
$EndComp
$Comp
L Device:D_Zener D5
U 1 1
P 10050 4800
F 0 "D5" V 10004 4880 50  0000 L CNN
F 1 "ESD9D5V" V 10095 4880 50  0000 L CNN
F 2 "Diode_SMD:D_SOD-923" H 10050 4800 50  0001 C CNN
F 3 "~" H 10050 4800 50  0001 C CNN
F 4 "Diode_SMD:D_SOD-923" V 10050 4800 50  0001 C CNN "MPN"
F 5 "https://lcsc.com/product-detail/TVS_Leiditech-ESD9D5V_C384848.html" H 10050 4800 50  0001 C CNN "URL"
	1    10050 4800
	0    1    1    0   
$EndComp
$Comp
L Connector_Generic:Conn_01x07 J8
U 1 1
P 1400 6525
F 0 "J8" H 1325 6925 50  0000 L CNN
F 1 "DEBUG" H 1275 6125 50  0000 L CNN
F 2 "Connector_PinSocket_2.54mm:PinSocket_1x07_P2.54mm_Vertical" H 1400 6525 50  0001 C CNN
F 3 "~" H 1400 6525 50  0001 C CNN
	1    1400 6525
	1    0    0    -1  
$EndComp
Wire Wire Line
	1125 6525 1200 6525
$Comp
L power:GND #PWR079
U 1 1
P 2325 6325
F 0 "#PWR079" H 2325 6075 50  0001 C CNN
F 1 "GND" V 2325 6125 50  0000 C CNN
F 2 "" H 2325 6325 50  0001 C CNN
F 3 "" H 2325 6325 50  0001 C CNN
	1    2325 6325
	0    1    1    0   
$EndComp
Wire Wire Line
	2425 6425 2325 6425
Wire Wire Line
	2425 6325 2325 6325
$Comp
L Connector_Generic:Conn_01x07 J9
U 1 1
P 2625 6525
F 0 "J9" H 2550 6925 50  0000 L CNN
F 1 "UART/I2C" H 2425 6125 50  0000 L CNN
F 2 "Connector_PinSocket_2.54mm:PinSocket_1x07_P2.54mm_Vertical" H 2625 6525 50  0001 C CNN
F 3 "~" H 2625 6525 50  0001 C CNN
	1    2625 6525
	1    0    0    -1  
$EndComp
Text HLabel 2325 6525 0    59   BiDi ~ 0
PA11_SDA2
Text HLabel 2325 6625 0    59   Input ~ 0
PA12_SCL2
Wire Wire Line
	7475 4275 7475 4350
$Comp
L power:+2V8 #PWR080
U 1 1
P 2325 6425
F 0 "#PWR080" H 2325 6275 50  0001 C CNN
F 1 "+2V8" V 2325 6650 50  0000 C CNN
F 2 "" H 2325 6425 50  0001 C CNN
F 3 "" H 2325 6425 50  0001 C CNN
	1    2325 6425
	0    -1   -1   0   
$EndComp
Text HLabel 5025 5800 0    59   Input ~ 0
FlashCS
Wire Wire Line
	5150 5800 5025 5800
Text GLabel 2125 6225 0    59   Input ~ 12
Vin
Wire Wire Line
	2325 6825 2425 6825
$Comp
L Connector_Generic:Conn_01x04 J10
U 1 1
P 3800 6475
F 0 "J10" H 3875 6400 50  0000 L CNN
F 1 "Qwiic" H 3875 6500 79  0000 L CNN
F 2 "Connector_JST:JST_SH_BM04B-SRSS-TB_1x04-1MP_P1.00mm_Vertical" H 3800 6475 50  0001 C CNN
F 3 "~" H 3800 6475 50  0001 C CNN
F 4 "BM04B-SRSS-TB(LF)(SN)" H 3800 6475 50  0001 C CNN "MPN"
F 5 "https://lcsc.com/product-detail/Wire-To-Board-Wire-To-Wire-Connector_JST-Sales-America-BM04B-SRSS-TB-LF-SN_C160390.html" H 3800 6475 50  0001 C CNN "URL"
	1    3800 6475
	1    0    0    -1  
$EndComp
$Comp
L power:+2V8 #PWR084
U 1 1
P 3450 6475
F 0 "#PWR084" H 3450 6325 50  0001 C CNN
F 1 "+2V8" V 3450 6700 50  0000 C CNN
F 2 "" H 3450 6475 50  0001 C CNN
F 3 "" H 3450 6475 50  0001 C CNN
	1    3450 6475
	0    -1   -1   0   
$EndComp
Wire Wire Line
	3450 6475 3600 6475
Wire Wire Line
	2125 6225 2425 6225
Text HLabel 2325 6725 0    59   Input ~ 0
PA15_BUZZER
Text HLabel 2325 6825 0    59   Output ~ 0
PB3_USR_BTN
Wire Wire Line
	2325 6725 2425 6725
Text HLabel 10150 1175 2    59   Output ~ 0
PB7_LED_BLUE
Wire Wire Line
	6625 2225 6975 2225
Text HLabel 5075 7250 0    59   Input ~ 0
SCL1
Text HLabel 5075 7075 0    59   BiDi ~ 0
SDA1
Wire Wire Line
	5075 7075 5150 7075
Wire Wire Line
	5150 7250 5075 7250
$Comp
L Connector:TestPoint TP6
U 1 1
P 5150 5800
F 0 "TP6" V 5104 5988 50  0000 L CNN
F 1 "CS" V 5195 5988 50  0000 L CNN
F 2 "TestPoint:TestPoint_Pad_D1.5mm" H 5350 5800 50  0001 C CNN
F 3 "~" H 5350 5800 50  0001 C CNN
F 4 "" V 5150 5800 50  0001 C CNN "DNM"
	1    5150 5800
	0    1    1    0   
$EndComp
$Comp
L Connector:TestPoint TP7
U 1 1
P 5150 6025
F 0 "TP7" V 5104 6213 50  0000 L CNN
F 1 "MISO" V 5195 6213 50  0000 L CNN
F 2 "TestPoint:TestPoint_Pad_D1.5mm" H 5350 6025 50  0001 C CNN
F 3 "~" H 5350 6025 50  0001 C CNN
F 4 "" V 5150 6025 50  0001 C CNN "DNM"
	1    5150 6025
	0    1    1    0   
$EndComp
$Comp
L Connector:TestPoint TP8
U 1 1
P 5150 6225
F 0 "TP8" V 5104 6413 50  0000 L CNN
F 1 "SCK" V 5195 6413 50  0000 L CNN
F 2 "TestPoint:TestPoint_Pad_D1.5mm" H 5350 6225 50  0001 C CNN
F 3 "~" H 5350 6225 50  0001 C CNN
F 4 "" V 5150 6225 50  0001 C CNN "DNM"
	1    5150 6225
	0    1    1    0   
$EndComp
$Comp
L Connector:TestPoint TP9
U 1 1
P 5150 6425
F 0 "TP9" V 5104 6613 50  0000 L CNN
F 1 "MOSI" V 5195 6613 50  0000 L CNN
F 2 "TestPoint:TestPoint_Pad_D1.5mm" H 5350 6425 50  0001 C CNN
F 3 "~" H 5350 6425 50  0001 C CNN
F 4 "" V 5150 6425 50  0001 C CNN "DNM"
	1    5150 6425
	0    1    1    0   
$EndComp
$Comp
L Connector:TestPoint TP10
U 1 1
P 5150 6650
F 0 "TP10" V 5104 6838 50  0000 L CNN
F 1 "VCC_F" V 5195 6838 50  0000 L CNN
F 2 "TestPoint:TestPoint_Pad_D1.5mm" H 5350 6650 50  0001 C CNN
F 3 "~" H 5350 6650 50  0001 C CNN
F 4 "" V 5150 6650 50  0001 C CNN "DNM"
	1    5150 6650
	0    1    1    0   
$EndComp
$Comp
L Connector:TestPoint TP11
U 1 1
P 5150 6875
F 0 "TP11" V 5104 7063 50  0000 L CNN
F 1 "VCC_S" V 5195 7063 50  0000 L CNN
F 2 "TestPoint:TestPoint_Pad_D1.5mm" H 5350 6875 50  0001 C CNN
F 3 "~" H 5350 6875 50  0001 C CNN
F 4 "" V 5150 6875 50  0001 C CNN "DNM"
	1    5150 6875
	0    1    1    0   
$EndComp
$Comp
L Connector:TestPoint TP12
U 1 1
P 5150 7075
F 0 "TP12" V 5104 7263 50  0000 L CNN
F 1 "SDA" V 5195 7263 50  0000 L CNN
F 2 "TestPoint:TestPoint_Pad_D1.5mm" H 5350 7075 50  0001 C CNN
F 3 "~" H 5350 7075 50  0001 C CNN
F 4 "" V 5150 7075 50  0001 C CNN "DNM"
	1    5150 7075
	0    1    1    0   
$EndComp
$Comp
L Connector:TestPoint TP13
U 1 1
P 5150 7250
F 0 "TP13" V 5104 7438 50  0000 L CNN
F 1 "SCL" V 5195 7438 50  0000 L CNN
F 2 "TestPoint:TestPoint_Pad_D1.5mm" H 5350 7250 50  0001 C CNN
F 3 "~" H 5350 7250 50  0001 C CNN
F 4 "" V 5150 7250 50  0001 C CNN "DNM"
	1    5150 7250
	0    1    1    0   
$EndComp
$Comp
L node-lib-v1:LIS2DH12 U9
U 1 1
P 1950 4125
F 0 "U9" H 2275 4575 50  0000 C CNN
F 1 "LIS2DH12" H 2250 3650 50  0000 C CNN
F 2 "Package_LGA:LGA-12_2x2mm_P0.5mm" H 2100 4675 50  0001 L CNN
F 3 "https://www.st.com/resource/en/datasheet/lis2dh12.pdf" H 1600 4125 50  0001 C CNN
F 4 "LIS2DH12TR" H 1950 4125 50  0001 C CNN "MPN"
F 5 "https://lcsc.com/product-detail/Motion-Sensors-Accelerometers_STMicroelectronics-LIS2DH12TR_C110926.html" H 1950 4125 50  0001 C CNN "URL"
	1    1950 4125
	1    0    0    -1  
$EndComp
Wire Wire Line
	10125 1600 10250 1600
Wire Wire Line
	10250 1600 10250 1725
Wire Wire Line
	10250 2025 10250 2075
Connection ~ 10250 2075
Wire Wire Line
	9825 1600 9700 1600
$EndSCHEMATC
